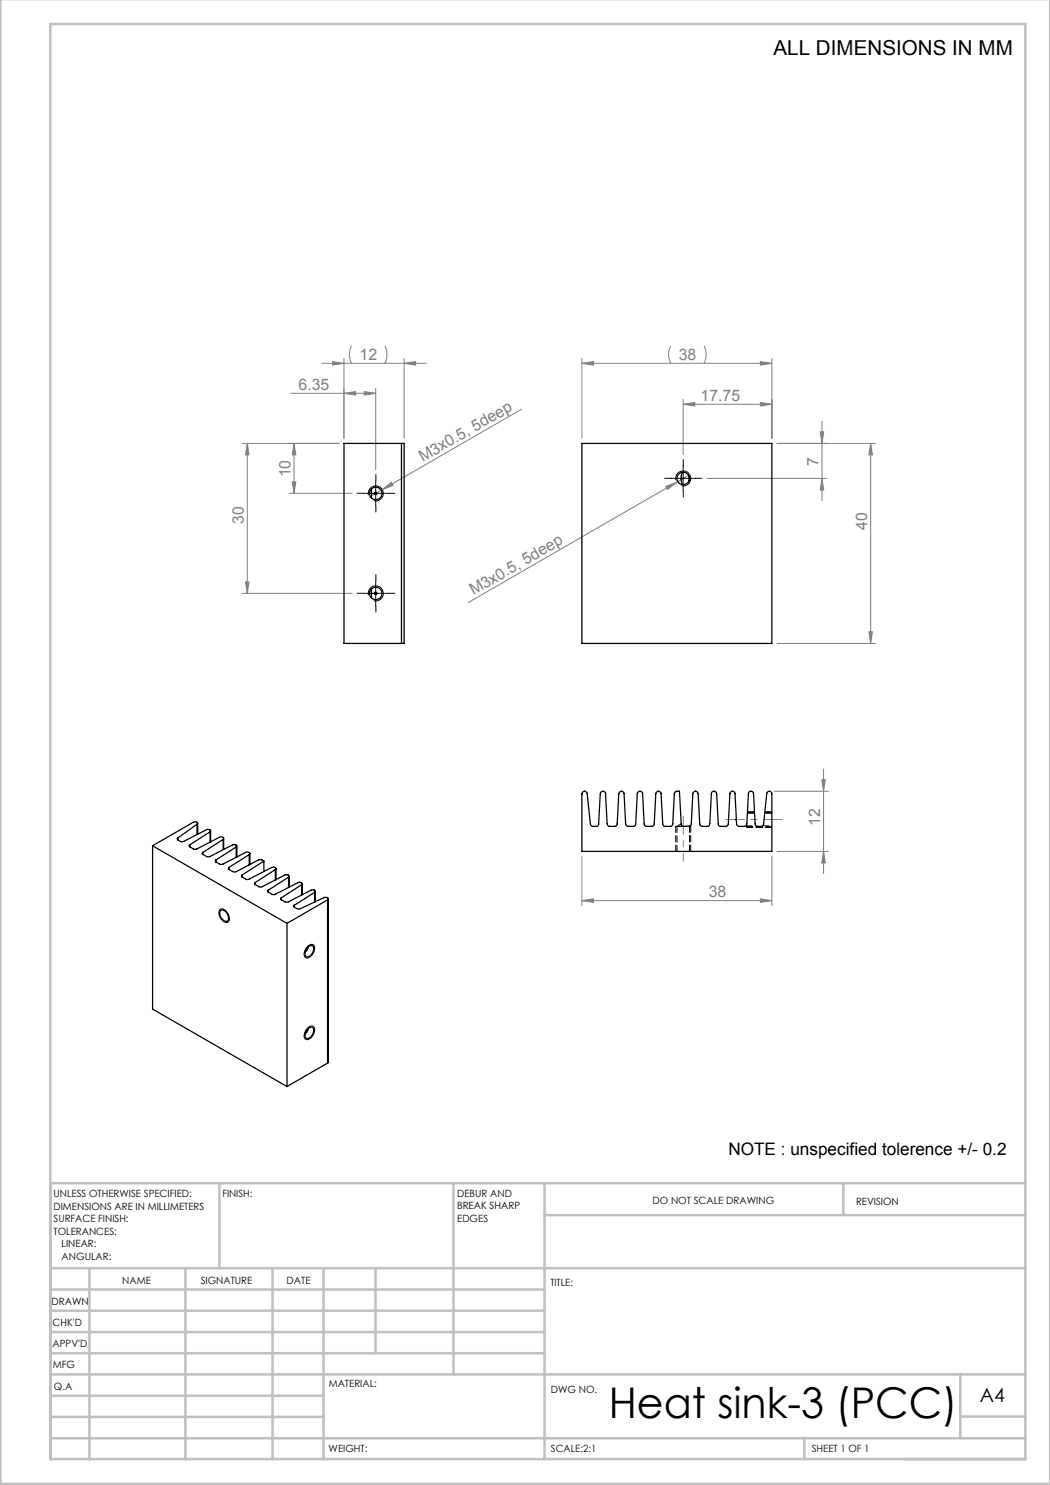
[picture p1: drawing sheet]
<svg xmlns="http://www.w3.org/2000/svg" width="210mm" height="297mm" viewBox="0 0 210 297" stroke-linecap="round" stroke-linejoin="round" font-family="sans-serif">
<g fill="none" stroke="#808080" stroke-width=".2">
<path d="M58.1 78.7h17M64.3 72.7h21M66.5 72.3l2.3 .4-2.3 .3zM68.8 78.7l2.3-.4v.7zM68.8 71.7v16M70.3 69.2a3.8 3.8 0 0 0 0 3.5M72.8 78.3l2.3 .4-2.3 .3zM75.1 77.7v16.2M77 69.2a3.8 3.8 0 0 1 0 3.5M80.8 72.7l2.3-.4v.7zM80.8 71.7v16M116.4 72.7l2.3-.4v.7z"/>
<path d="M116.4 72.7h38M116.4 71.7v16M134.2 69.2a3.8 3.8 0 0 0 0 3.5M136.6 79.9v11M140.8 69.2a4.1 4.1 0 0 1 0 3.5M152.1 72.3l2.3 .4-2.3 .3zM154.4 71.7v16M48.4 88.7h19.4M49.5 88.7l.3 2.3h-.7zM49.5 88.7v30M57.8 98.7h12.6M58.5 96.4h.7l-.4 2.3z"/>
<path d="M58.8 88.7l.4 2.3h-.7zM58.8 88.7v10M76.4 97.9l1.9-1.4 .3 .6zM76.4 97.9l-2.5 1.5M104.3 81.8l-27.9 16.1M133.2 97.3l2.1-.9-1.8 1.5zM136.6 80.9l2.4-.4v.7zM136.6 80.9h17.8M137.9 94.9l-44.2 25.6M141.4 95.7h24M152.1 80.5l2.3 .4-2.3 .3zM155.4 88.7h19.7"/>
<path d="M164 86.4h.7l-.3 2.3zM164.4 95.7l.3 2.3h-.7zM164.4 84.2v15.9M174.1 88.7l.4 2.3h-.7zM174.1 88.7v40M48.4 118.7h22M49.1 116.4h.7l-.3 2.3zM155.4 128.7h19.7M173.8 126.4h.7l-.4 2.3zM154.8 158.3h10.9M164.4 156h.7l-.4 2.3zM164.7 153.8v20.9"/>
<path d="M116.4 171.3v9.8M152.1 179.8l2.3 .3-2.3 .4zM154.4 171.3v9.8M155.4 170.3h10.3M164.7 170.3l.4 2.3h-.7zM116.4 180.1l2.3-.3v.7zM116.4 180.1h38"/>
</g>
<path d="M72.7 98.7h4.9M73.7 99.1a1.5 1.5 0 0 1 1.3-1.9 1.5 1.5 0 0 1 1.6 1.6 1.5 1.5 0 0 1-1.8 1.3M75.1 96.2v5M134.1 95.7h5M135.2 96.1a1.51 1.51 0 0 1 1.3-1.9 1.51 1.51 0 0 1 1.6 1.6 1.51 1.51 0 0 1-1.9 1.3M136.6 93.2v5M72.7 118.7h4.9M73.7 119.1a1.51 1.51 0 0 1 1.3-1.9 1.51 1.51 0 0 1 1.7 1.6 1.51 1.51 0 0 1-1.9 1.3M75.1 116.2v5M44 181.9a1.19 1.19 0 0 1 1.6 .8l.3 .8a.72 .72 0 0 1-.3 1 .72 .72 0 0 1-1-.3 1.8 1.8 0 0 1-.6-2.3zM61.6 189.2l.1-.1a.75 .75 0 0 1 1.1-.1 .75 .75 0 0 1 .1 1.1 1.51 1.51 0 0 1-1.8 1.4 1.76 1.76 0 0 1 .5-2.3zM61.6 205.6l.1-.1a.75 .75 0 0 1 1.1-.1 .75 .75 0 0 1 .1 1 1.51 1.51 0 0 1-1.8 1.4 1.76 1.76 0 0 1 .5-2.2z" fill="none" stroke="#000" stroke-width=".2"/>
<path d="M145.2 163.9h11.2" fill="none" stroke="#808080" stroke-width=".2" stroke-dasharray="15.2 1.3 1.3 1.3" stroke-dashoffset="11.5"/>
<path d="M136.7 165.3v-2.1" fill="none" stroke="#808080" stroke-width=".2" stroke-dasharray="15.2 1.3 1.3 1.3"/>
<path d="M136.7 165.3v7" fill="none" stroke="#808080" stroke-width=".2" stroke-dasharray="15.2 1.3 1.3 1.3" stroke-dashoffset="13.6"/>
<g fill="none" stroke="#c0c0c0" stroke-width=".5">
<path d="M.1 -.1v296.9h209.9v-296.9M10.1 4.8h195v287h-195zM43.9 236.6v17M90.7 236.6v38.3M108.9 236.6v55.3M168.7 236.6v6.3M205.1 236.6h-195v55.3M10.1 253.6h195M10.1 257.9h98.8M17.9 253.6v38.3M37.1 253.6v38.3M54.5 253.6v38.3"/>
<path d="M64.7 253.6v38.3M75.1 253.6v17M108.9 243h96.2M10.1 270.6h98.8M10.1 266.4h98.8M10.1 262.1h98.8M10.1 279.1h54.6M10.1 274.9h195M192.1 274.8v12.7M10.1 287.7h195M10.1 283.4h54.6M160.9 287.5v4.3"/>
<path d="M192.1 283.3h13"/>
</g>
<path d="M72.7 98.7h-1.3M75.2 96.2v-1.3M77.7 98.7h1.2M134.2 95.7h-1.3M136.7 93.2v-1.3M136.7 98.2v1.2M139.2 95.7h1.2M72.7 118.7h-1.3M75.2 116.2v-1.3M75.2 101.2v1.2M77.7 118.7h1.2M75.2 121.2v1.2" fill="none" stroke="#000" stroke-width=".2" stroke-dasharray="15.2 1.3 1.3 1.3"/>
<path d="M135.1 170.3v-5M138.1 170.3v-5M138.1 165.3h-3M149.4 165.4v-.2M150.9 162.4h-1.4M154.4 165.4h-5M154.4 162.4h-1.4" fill="none" stroke="#000" stroke-width=".2" stroke-dasharray="1.3 .6"/>
<g fill="#808080">
<path d="M76.4 97.9l1.9-1.4 .3 .6z"/>
<path d="M133.2 97.3l2.1-.9-1.8 1.5z"/>
<path d="M72.8 78.3l2.3 .4-2.3 .3zM68.8 78.7l2.3-.4v.7z"/>
<path d="M66.5 72.3l2.3 .4-2.3 .3zM80.8 72.7l2.3-.4v.7zM116.4 72.7l2.3-.4v.7zM152.1 72.3l2.3 .4-2.3 .3zM136.6 80.9l2.4-.4v.7zM152.1 80.5l2.3 .4-2.3 .3zM116.4 180.1l2.3-.3v.7zM152.1 179.8l2.3 .3-2.3 .4z"/>
<path d="M164.7 170.3l.4 2.3h-.7zM164.4 156h.7l-.4 2.3z"/>
<path d="M58.8 88.7l.4 2.3h-.7zM58.5 96.4h.7l-.4 2.3zM49.5 88.7l.3 2.3h-.7zM49.1 116.4h.7l-.3 2.3zM164 86.4h.7l-.3 2.3zM164.4 95.7l.3 2.3h-.7zM174.1 88.7l.4 2.3h-.7zM173.8 126.4h.7l-.4 2.3z"/>
</g>
<g fill="none" stroke="#000" stroke-width=".25">
<path d="M74.3 97.8v1.8M80.3 88.7h.5v40h-.5M80.3 88.7h-11.5v40h11.5M80.3 88.7v40M116.4 88.7h38v40h-38zM136.7 94.4a.9 .9 0 0 0-.5 1.2 1.12 1.12 0 0 0 .5 1.3M137.8 95.1l.1 .5-.1 .7M74.3 117.8v1.8M120.6 158.3l-.4 .1-.1 .3-.4 6.2-.4 .4-.9-.1-.3-.4-.7-6.1a.53 .53 0 0 0-.5-.4 .53 .53 0 0 0-.5 .5v11.5h38v-11.5a.51 .51 0 0 0-.5-.5 .51 .51 0 0 0-.5 .4l-.7 6.1-.3 .4-1 .1-.3-.2-.1-.3-.3-6.2-.1-.2-.4-.1M120.6 158.3h.1M120.6 158.3l.4 .1 .1 .2 .3 6.2 .1 .3 .3 .2h1.2l.4-.3 .4-6.3 .1-.3 .4-.1M124.3 158.3h.1"/>
<path d="M124.3 158.3l.4 .1 .1 .2 .3 6.2 .1 .2 .4 .3h1.2l.3-.4 .4-6.2a.53 .53 0 0 1 .5-.4 .53 .53 0 0 1 .5 .4l.3 6.2 .4 .4h1.3l.3-.4 .4-6.2a.53 .53 0 0 1 .5-.4 .53 .53 0 0 1 .5 .4l.3 6.2 .4 .4h1.3l.3-.3 .4-6.4 .1-.2 .4-.1h.5l.4 6.7 .3 .3h1.2l.3-.2 .2-.2 .3-6.2a.53 .53 0 0 1 .5-.4 .53 .53 0 0 1 .5 .4l.3 6.2 .4 .4h1.2l.4-.2 .1-.3 .3-6.1a.53 .53 0 0 1 .5-.4 .53 .53 0 0 1 .5 .4l.4 6.2 .3 .4h1.2l.4-.2 .1-.3 .3-6.1a.51 .51 0 0 1 .5-.4 .51 .51 0 0 1 .5 .4l.3 6.1 .1 .3 .3 .2h1.2l.4-.2 .1-.3 .3-6.2 .1-.2 .4-.1M150.2 158.3h.1M30.5 169.2v32.6l26.9 15.5M30.5 169.2l26.9 15.5M35.6 167.6v.4M38 169l-.2 .1 .2 .3M38 169v.4M39.3 164.5l-.3-.1-.4 .1-8.1 4.7M39.3 164.5h.1M39.4 164.5a.2 .2 0 0 1 .1 .1 .2 .2 0 0 1-.1 .2M39.4 164.8l-3.8 2.8M39.4 164.8v2.1"/>
<path d="M39.5 164.7v2.2M40.6 170.5l-.2 .1 .2 .3M40.6 170.5v.4M42 166.4a.43 .43 0 0 0-.2-.6 .43 .43 0 0 0-.5 .1l-4.7 2.4h-.5l-.6-.3 .1-.4M42 166.4l-4 2.6M42 166.4v2M42.1 166.2v2.2M43.2 172v.4M44.6 167.9a.43 .43 0 0 0-.2-.5 .43 .43 0 0 0-.5 .1l-4.7 2.4h-.4l-.8-.5M44.6 167.9l-4 2.6M44.6 167.9v2M44.7 167.7v2.2"/>
<path d="M45.8 173.5v.4M47.2 169.4a.35 .35 0 0 0 0-.5 .35 .35 0 0 0-.5 0l-4.9 2.5-.4-.1-.8-.4M47.2 169.4l-4 2.6M47.2 169.4v2M47.4 169.2v2.2M48.4 175v.4M49.8 170.9l.1-.1a.46 .46 0 0 0-.3-.4 .46 .46 0 0 0-.5 .1l-4.6 2.4h-.5l-.8-.5-.2-.2 .2-.2M49.8 170.9l-4 2.6M49.8 170.9v2.1M50 170.7v2.2M51 176.5v.4M52.8 172.2l-.6-.3h-.4l-4.7 2.5h-.4l-.9-.5a.22 .22 0 0 1-.1-.2 .22 .22 0 0 1 .1-.2"/>
<path d="M52.8 172.2l-4.4 2.8M52.8 172.2v2.1M53.7 178l-.2 .2 .2 .2M53.7 178v.4M55.1 173.9a.39 .39 0 0 0-.1-.5 .39 .39 0 0 0-.6 .1l-4.7 2.4h-.5l-.8-.5v-.4M55.1 173.9l-4.1 2.6M55.1 173.9v2.1M55.2 173.7v2.2M56.3 179.6l-.2 .1 .2 .2M56.3 179.6v.3M57.7 175.4a.43 .43 0 0 0-.2-.5 .43 .43 0 0 0-.5 .1l-4.7 2.4h-.5l-.8-.5v-.4M57.7 175.4l-4 2.6"/>
<path d="M57.7 175.4v2.1M57.8 175.3v2.1M60.3 176.9a.43 .43 0 0 0-.2-.5 .43 .43 0 0 0-.5 .1l-4.7 2.4h-.4l-.8-.5M60.3 176.9l-4 2.7M60.3 176.9v2.1M60.4 176.7v2.2M62.9 178.5a.35 .35 0 0 0 0-.5 .35 .35 0 0 0-.5 0l-4.9 2.4h-.4l-.8-.5M62.9 178.5l-4 2.5M62.9 178.5v1.9M63.1 178.3v2M65.5 180a.4 .4 0 0 0-.1-.5 .4 .4 0 0 0-.5 0l-4.9 2.3h-.4l-.7-.3M65.5 180l-8.1 4.7"/>
<path d="M65.5 180v32.6M65.7 179.8v32.7l-.2 .1M137.9 165.2h.1M44.1 182.1a1.23 1.23 0 0 1 1.5 1.2 .66 .66 0 0 1-.2 .9 .66 .66 0 0 1-.9-.3 1.54 1.54 0 0 1-.4-1.8zM57.4 184.7v32.6M58.9 181l-.2 .2 .2 .3M58.9 181v.4M61.5 189.5a.66 .66 0 0 1 1-.4 .66 .66 0 0 1 .2 1 1.37 1.37 0 0 1-1.5 1.2 1.33 1.33 0 0 1 .3-1.8zM61.7 189.3l-.4 .9-.3 .2M61.4 206a.71 .71 0 0 1 .6-.5 .71 .71 0 0 1 .7 .4 1.49 1.49 0 0 1-1.5 1.7 1.25 1.25 0 0 1 .2-1.6zM61.7 205.7l-.4 .8-.3 .3M65.5 212.6l-8.1 4.7"/>
<circle cx="75.1" cy="98.7" r=".24"/>
<circle cx="75.2" cy="98.7" r="1.25"/>
<circle cx="136.6" cy="95.7" r="1.25"/>
<circle cx="75.1" cy="118.7" r=".24"/>
<circle cx="75.2" cy="118.7" r="1.25"/>
</g>
<path d="M135.4 165.3v5M136.2 164.8l-.8 .5M136.7 165.3h-1.3M137.9 165.3h-.1M137.9 170.3v-5M137.9 165.3v-.1M147.1 163.9l.2 .3M147.3 163.7l-.2 .2M149.2 165.2h2M150.9 162.7h-1.4M152.5 165.2h1.9M154.4 162.7h-1.5" fill="none" stroke="#000" stroke-width=".2" stroke-dasharray="1.3 .6"/>
<text font-size="8.5" x="121.7" y="283.5">Heat sink-3 (PCC)</text>
<text font-size="4.1" x="154.7" y="11.1">ALL DIMENSIONS IN MM</text>
<text font-size="3.9" x="196" y="280.4">A4</text>
<text font-size="3.4" x="145.7" y="230.9">NOTE : unspecified tolerence +/- 0.2</text>
<g font-size="3.2" fill="#808080">
<text x="71.9" y="71.9">12</text>
<text x="135.7" y="71.9">38</text>
<text x="59.7" y="78">6.35</text>
<text x="140.1" y="80.1">17.75</text>
<text x="58.1" y="95.5" transform="rotate(-90 58.1 95.5)">10</text>
<text x="84.6" y="92.4" transform="rotate(-30 84.6 92.4)">M3x0.5, 5deep</text>
<text x="163.7" y="93.2" transform="rotate(-90 163.7 93.2)">7</text>
<text x="48.8" y="104.8" transform="rotate(-90 48.8 104.8)">30</text>
<text x="173.4" y="105.9" transform="rotate(-90 173.4 105.9)">40</text>
<text x="94.7" y="119.1" transform="rotate(-30 94.7 119.1)">M3x0.5, 5deep</text>
<text x="164" y="165.2" transform="rotate(-90 164 165.2)">12</text>
<text x="141.7" y="179.4">38</text>
</g>
<g font-size="2">
<text x="10.7" y="239.5">UNLESS OTHERWISE SPECIFIED:</text>
<text x="44.5" y="239.5">FINISH:</text>
<text x="91.4" y="239.4">DEBUR AND</text>
<text x="10.7" y="242">DIMENSIONS ARE IN MILLIMETERS</text>
<text x="10.7" y="244.5">SURFACE FINISH:</text>
<text x="91.4" y="241.9">BREAK SHARP</text>
<text x="91.4" y="244.4">EDGES</text>
<text x="130.5" y="240.8">DO NOT SCALE DRAWING</text>
<text x="171.2" y="241">REVISION</text>
<text x="10.7" y="247">TOLERANCES:</text>
<text x="12.3" y="249.5">LINEAR:</text>
<text x="12.3" y="252">ANGULAR:</text>
<text x="24.4" y="256.9">NAME</text>
<text x="40.1" y="256.8">SIGNATURE</text>
<text x="57.3" y="256.8">DATE</text>
<text x="110.1" y="257.1">TITLE:</text>
<text x="10.3" y="260.9">DRAWN</text>
<text x="10.5" y="269.3">APPV'D</text>
<text x="10.5" y="265.2">CHK'D</text>
<text x="10.6" y="273.6">MFG</text>
<text x="10.8" y="278">Q.A</text>
<text x="65.8" y="277.4">MATERIAL:</text>
<text x="110.2" y="278.5">DWG NO.</text>
<text x="65.7" y="290.4">WEIGHT:</text>
<text x="110.2" y="290.5">SCALE:2:1</text>
<text x="162.4" y="290.4">SHEET 1 OF 1</text>
</g>
</svg>
